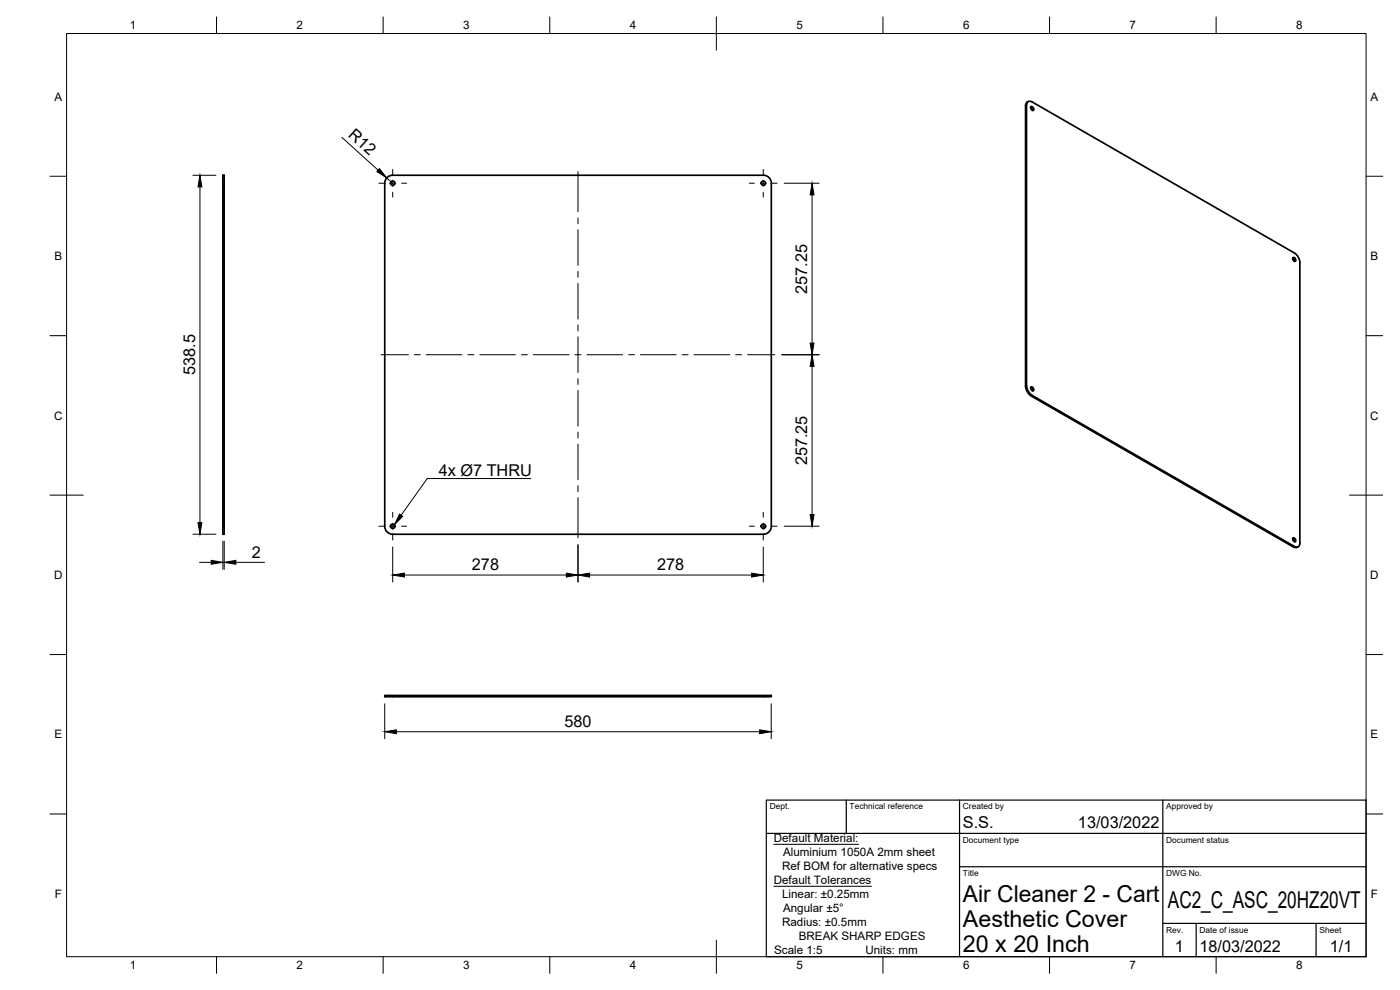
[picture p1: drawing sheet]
<svg xmlns="http://www.w3.org/2000/svg" width="420mm" height="297mm" viewBox="0 0 420 297" stroke-linecap="round" stroke-linejoin="round" font-family="sans-serif">
<!-- layer: Visible -->
<g fill="none" stroke="#000" stroke-width=".51">
<path d="M308.6 30.5l-.7 .5-.1 .7v84.2l.5 1.6 1.2 1.3M309.3 32.1l.5 .4 .1 .6M309.4 32a.67 .67 0 0 1 .7 .4 .67 .67 0 0 1-.1 .8l-.6-.5zM66.9 52.6h.4v107.7h-.4M66.9 52.6v107.7M231.5 55v102.9M231.5 55a2.4 2.4 0 0 0-2.4-2.4h-111.2a2.36 2.36 0 0 0-2.4 2.4v102.9a2.4 2.4 0 0 0 2.4 2.4h111.2a2.4 2.4 0 0 0 2.4-2.4M388 77.4l.5 .4 .1 .6M388 77.3a.67 .67 0 0 1 .8 .3 .67 .67 0 0 1-.1 .8l-.6-.4zM390.1 78.8v84.1M390.1 78.8l-.5-1.7-1.2-1.2-78.6-45.3a1.03 1.03 0 0 0-1.2-.1 1.03 1.03 0 0 0-.5 1.1v84.1l.5 1.7 1.2 1.2 78.6 45.3a1.04 1.04 0 0 0 1.2 .1 1.04 1.04 0 0 0 .5-1.1M309.3 116.2l.5 .4 .1 .7"/>
<path d="M309.4 116.2a.67 .67 0 0 1 .7 .3 .67 .67 0 0 1-.1 .8l-.6-.4zM309.5 118.8l78.6 45.3 .7 .2 .5-.1M388 161.5l.5 .4 .1 .7M388 161.5a.67 .67 0 0 1 .8 .3 .67 .67 0 0 1-.1 .8l-.6-.4zM389.6 164l-.3 .2M115.5 208.7h116v.3h-116z"/>
<circle cx="117.9" cy="55" r=".67"/>
<circle cx="229.1" cy="55" r=".67"/>
<circle cx="117.9" cy="157.9" r=".67"/>
<circle cx="229.1" cy="157.9" r=".67"/>
</g>
<!-- layer: Visible Narrow -->
<path d="M308.1 31.6l-.3 .1M308.1 115.7l-.3 .2M309.8 118.6l-.3 .2M388.4 163.9l-.3 .2" fill="none" stroke="#000" stroke-width=".3"/>
<!-- layer: Border -->
<g fill="none" stroke="#000" stroke-width=".3">
<path d="M20 10.1h390v276.9h-390zM65 5.1v5M115 5.1v5M165 5.1v5M215 5.1v10M265 5.1v5M315 5.1v5M365 5.1v5M15 52.9h5M410 52.9h5M15 100.7h5M410 100.7h5"/>
<path d="M15 148.6h10M405 148.6h10M15 196.4h5M410 196.4h5M15 244.2h5M410 244.2h5M65 287v5M115 287v5M165 287v5M215 282.1v9.9M265 287v5M315 287v5"/>
<path d="M365 287v5"/>
</g>
<!-- layer: TitleBlock -->
<path d="M230 240.1h180v46.9h-180zM230 250h180M254 240.1v9.9M288 240.1v46.9M349 240.1v46.9M288 260.1h122M349 277.1h61M359 277.1v9.9M395 277.1v9.9" fill="none" stroke="#000" stroke-width=".36"/>
<!-- layer: Center Lines -->
<g fill="none" stroke="#000" stroke-width=".3">
<path d="M113.7 55h1.5M117 55h1.8M117.9 50.8v1.5M117.9 54.1v1.8M117.9 57.7v1.4M120.5 55h1.5M173.5 51.5v12.1M224.9 55h1.5M228.2 55h1.8M229.1 50.8v1.5M229.1 54.1v1.8M229.1 57.7v1.4"/>
<path d="M231.7 55h1.5M173.5 65.4v1.7M173.5 68.9v10.7M173.5 81.4v1.8M173.5 85v10.7M173.5 97.5v1.8M114.4 106.4h8.2M124.4 106.4h1.7M127.9 106.4h10.7M140.4 106.4h1.8M144 106.4h10.7M156.5 106.4h1.8"/>
<path d="M160.1 106.4h10.7M172.6 106.4h1.7M173.5 101.1v10.7M173.5 113.6v1.8M173.5 117.1v10.8M176.1 106.4h10.8M188.6 106.4h1.8M192.2 106.4h10.7M204.7 106.4h1.8M208.3 106.4h10.7M220.8 106.4h1.8M224.4 106.4h8.2"/>
<path d="M173.5 129.7v1.7M173.5 133.2v10.7M113.7 157.9h1.5M117 157.9h1.8M117.9 153.7v1.5M117.9 157v1.8M120.5 157.9h1.5M173.5 145.7v1.8M173.5 149.3v12.1M224.9 157.9h1.5M228.2 157.9h1.8M229.1 153.7v1.5"/>
<path d="M229.1 157v1.8M231.7 157.9h1.5M117.9 160.6v1.4M229.1 160.6v1.4"/>
</g>
<!-- layer: Dimensions -->
<g fill="none" stroke="#000" stroke-width=".3">
<path d="M57.9 52.6h6.9M60 56.1v100.7M102.6 41.2l10.9 9.8M116.1 53.4l1.8 1.6M235.3 55h10.5M243.7 58.5v44.4M234.7 106.4h11.1M243.7 109.9v44.5M235.3 157.9h10.5M57.9 160.3h6.9M59.9 168.7h3.5M66.9 162.4v8.4"/>
<path d="M66.9 168.7h.4M67.3 162.4v8.4M70.8 168.7h8.6M117.9 164.1v10.5M121.4 172.5h48.6M173.5 163.5v11.1M177 172.5h48.6M229.1 164.1v10.5M115.5 211.2v10.5M119 219.5h109M231.5 211.2v10.5"/>
</g>
<g fill="#000" stroke="#000" stroke-width=".3">
<path d="M60 52.6l.6 3.5h-1.2zM113.9 50.6l2.2 2.8-3-1.9zM243.7 55l.6 3.5h-1.2zM243.7 106.4l.6 3.5h-1.2zM243.1 102.9h1.2l-.6 3.5zM59.4 156.8h1.2l-.6 3.5zM243.1 154.4h1.2l-.6 3.5zM63.4 168.1l3.5 .6-3.5 .6zM67.3 168.7l3.5-.6v1.2zM117.9 172.5l3.5-.5v1.1zM170 172l3.5 .5-3.5 .6zM173.5 172.5l3.5-.5v1.1z"/>
<path d="M225.6 172l3.5 .5-3.5 .6zM115.5 219.5l3.5-.5v1.1zM228 219l3.5 .5-3.5 .6z"/>
</g>
<!-- layer: Annotations -->
<path d="M119.9 154.2l1 .7-2.5 2.5z" fill="#000" stroke="#000" stroke-width=".3"/>
<path d="M159.2 143.6h-31l-7.8 11M232.2 253.3h25.4M232.2 265.9h29.3" fill="none" stroke="#000" stroke-width=".3"/>
<g font-size="7">
<text x="289" y="270.6">Air Cleaner 2 - Cart</text>
<text x="350.5" y="272.3">AC2_C_ASC_20HZ20VT</text>
<text x="289" y="278.1">Aesthetic Cover</text>
<text x="289" y="285.5">20 x 20 Inch</text>
</g>
<g font-size="4.9">
<text x="104.3" y="40.9" transform="rotate(42 104.3 40.9)">R12</text>
<text x="242.3" y="88.2" transform="rotate(-90 242.3 88.2)">257.25</text>
<text x="58.5" y="112.6" transform="rotate(-90 58.5 112.6)">538.5</text>
<text x="131.7" y="142.9">4x Ø7 THRU</text>
<text x="242.3" y="139.6" transform="rotate(-90 242.3 139.6)">257.25</text>
<text x="75.5" y="167.3">2</text>
<text x="141.6" y="171.1">278</text>
<text x="197.2" y="171.1">278</text>
<text x="169.4" y="218.1">580</text>
<text x="289" y="248.5">S.S.</text>
<text x="323.5" y="248.5">13/03/2022</text>
<text x="352.6" y="285.7">1</text>
<text x="360" y="285.5">18/03/2022</text>
<text x="399.1" y="285.7">1/1</text>
</g>
<g font-size="3.5">
<text x="39" y="8.8">1</text>
<text x="89" y="8.8">2</text>
<text x="139" y="8.8">3</text>
<text x="189" y="8.8">4</text>
<text x="239" y="8.8">5</text>
<text x="289" y="8.8">6</text>
<text x="339" y="8.8">7</text>
<text x="389" y="8.8">8</text>
<text x="16.3" y="30.2">A</text>
<text x="411.3" y="30.2">A</text>
<text x="16.3" y="78">B</text>
<text x="411.3" y="78">B</text>
<text x="16.2" y="125.9">C</text>
<text x="411.2" y="125.9">C</text>
<text x="16.2" y="173.7">D</text>
<text x="411.2" y="173.7">D</text>
<text x="16.3" y="221.6">E</text>
<text x="411.3" y="221.6">E</text>
<text x="232.2" y="252.6">Default Material:</text>
<text x="235" y="256.8">Aluminium 1050A 2mm sheet</text>
<text x="234.7" y="261">Ref BOM for alternative specs</text>
<text x="16.4" y="269.4">F</text>
<text x="232.2" y="265.2">Default Tolerances</text>
<text x="234.7" y="269.4">Linear: ±0.25mm</text>
<text x="411.4" y="269.4">F</text>
<text x="235" y="273.5">Angular ±5°</text>
<text x="234.7" y="277.7">Radius: ±0.5mm</text>
<text x="239.7" y="281.9">BREAK SHARP EDGES</text>
<text x="232.3" y="286.1">Scale 1:5</text>
<text x="259.7" y="286.1">Units: mm</text>
<text x="39" y="290.8">1</text>
<text x="89" y="290.8">2</text>
<text x="139" y="290.8">3</text>
<text x="189" y="290.8">4</text>
<text x="239" y="290.8">5</text>
<text x="289" y="290.8">6</text>
<text x="339" y="290.8">7</text>
<text x="389" y="290.8">8</text>
</g>
<g font-size="2.5">
<text x="231" y="242.9">Dept.</text>
<text x="255" y="242.9">Technical reference</text>
<text x="289" y="242.9">Created by</text>
<text x="350" y="242.9">Approved by</text>
<text x="289" y="252.8">Document type</text>
<text x="350" y="252.8">Document status</text>
<text x="289" y="262.9">Title</text>
<text x="350" y="262.9">DWG No.</text>
<text x="350" y="279.9">Rev.</text>
<text x="360" y="279.9">Date of issue</text>
<text x="396" y="279.9">Sheet</text>
</g>
</svg>
